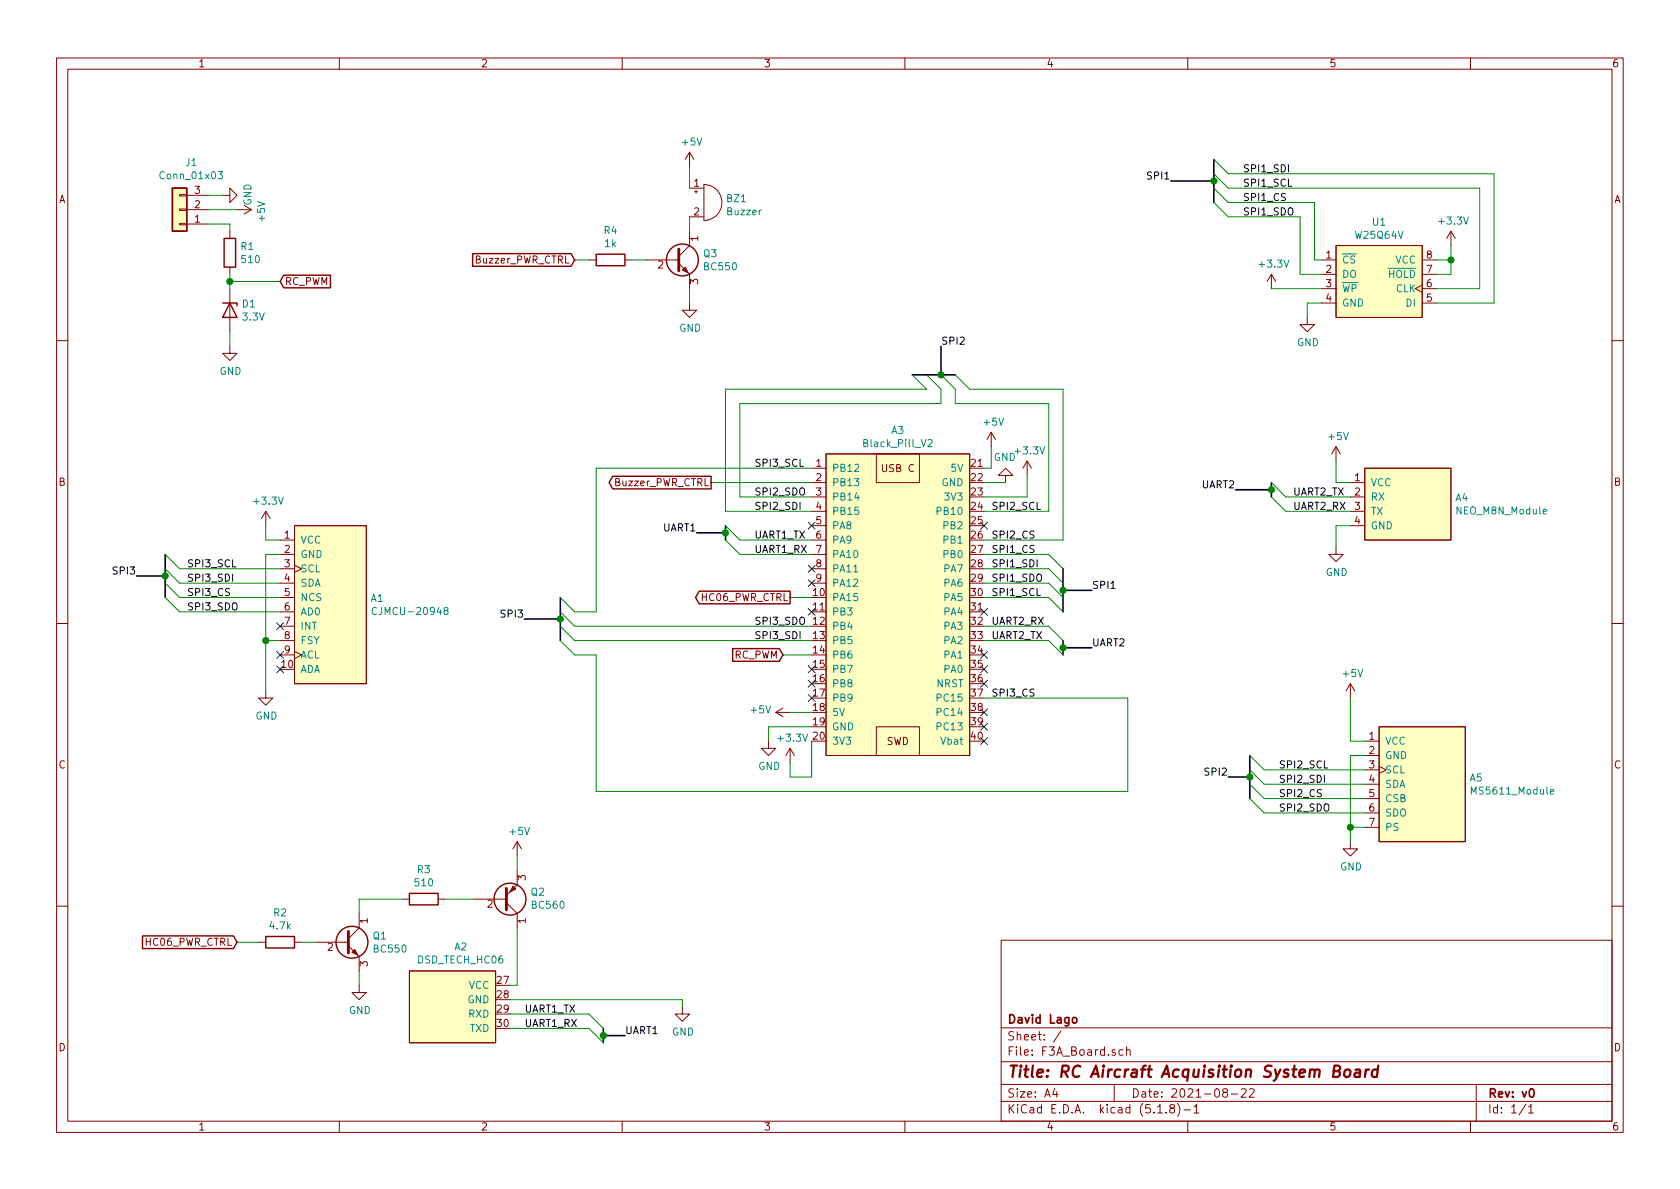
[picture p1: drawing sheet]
EESchema Schematic File Version 4
EELAYER 30 0
EELAYER END
$Descr A4 11693 8268
encoding utf-8
Sheet 1 1
Title "RC Aircraft Acquisition System Board"
Date "2021-08-22"
Rev "v0"
Comp "David Lago"
Comment1 ""
Comment2 ""
Comment3 ""
Comment4 ""
$EndDescr
$Comp
L F3A_Modules:Black_Pill_V2 A3
U 1 1
P 6250 4150
F 0 "A3" H 6250 5315 50  0000 C CNN
F 1 "Black_Pill_V2" H 6250 5224 50  0000 C CNN
F 2 "F3A_Modules:Black_Pill_V2" H 6250 4750 50  0001 C CNN
F 3 "" H 6250 4750 50  0001 C CNN
	1    6250 4150
	1    0    0    -1  
$EndComp
$Comp
L F3A_Modules:CJMCU-20948 A1
U 1 1
P 2300 4200
F 0 "A1" H 2578 4246 50  0000 L CNN
F 1 "CJMCU-20948" H 2578 4155 50  0000 L CNN
F 2 "F3A_Modules:CJMCU_20948" H 2300 4350 50  0001 C CNN
F 3 "" H 2300 4350 50  0001 C CNN
	1    2300 4200
	1    0    0    -1  
$EndComp
$Comp
L F3A_Modules:MS5611_Module A5
U 1 1
P 9900 5450
F 0 "A5" H 10228 5496 50  0000 L CNN
F 1 "MS5611_Module" H 10228 5405 50  0000 L CNN
F 2 "F3A_Modules:MS5611_Module" H 9900 5450 50  0001 C CNN
F 3 "" H 9900 5450 50  0001 C CNN
	1    9900 5450
	1    0    0    -1  
$EndComp
$Comp
L F3A_Modules:NEO_M8N_Module A4
U 1 1
P 9800 3500
F 0 "A4" H 10128 3546 50  0000 L CNN
F 1 "NEO_M8N_Module" H 10128 3455 50  0000 L CNN
F 2 "F3A_Modules:NEO_M8N_Module" H 9800 3500 50  0001 C CNN
F 3 "" H 9800 3500 50  0001 C CNN
	1    9800 3500
	1    0    0    -1  
$EndComp
$Comp
L F3A_Modules:W25Q64V U1
U 1 1
P 9600 1900
F 0 "U1" H 9600 2265 50  0000 C CNN
F 1 "W25Q64V" H 9600 2174 50  0000 C CNN
F 2 "Package_DIP:DIP-8_W7.62mm" H 9600 1900 50  0001 C CNN
F 3 "" H 9600 1900 50  0001 C CNN
	1    9600 1900
	1    0    0    -1  
$EndComp
$Comp
L power:+3.3V #PWR016
U 1 1
P 7150 3300
F 0 "#PWR016" H 7150 3150 50  0001 C CNN
F 1 "+3.3V" H 7165 3473 50  0000 C CNN
F 2 "" H 7150 3300 50  0001 C CNN
F 3 "" H 7150 3300 50  0001 C CNN
	1    7150 3300
	1    0    0    -1  
$EndComp
$Comp
L power:GND #PWR011
U 1 1
P 5350 5150
F 0 "#PWR011" H 5350 4900 50  0001 C CNN
F 1 "GND" H 5355 4977 50  0000 C CNN
F 2 "" H 5350 5150 50  0001 C CNN
F 3 "" H 5350 5150 50  0001 C CNN
	1    5350 5150
	1    0    0    -1  
$EndComp
$Comp
L power:+3.3V #PWR023
U 1 1
P 10100 1700
F 0 "#PWR023" H 10100 1550 50  0001 C CNN
F 1 "+3.3V" H 10115 1873 50  0000 C CNN
F 2 "" H 10100 1700 50  0001 C CNN
F 3 "" H 10100 1700 50  0001 C CNN
	1    10100 1700
	1    0    0    -1  
$EndComp
$Comp
L power:GND #PWR018
U 1 1
P 9100 2200
F 0 "#PWR018" H 9100 1950 50  0001 C CNN
F 1 "GND" H 9105 2027 50  0000 C CNN
F 2 "" H 9100 2200 50  0001 C CNN
F 3 "" H 9100 2200 50  0001 C CNN
	1    9100 2200
	1    0    0    -1  
$EndComp
Wire Wire Line
	10000 1800 10100 1800
Wire Wire Line
	9100 2200 9100 2100
Wire Wire Line
	9100 2100 9200 2100
$Comp
L power:+3.3V #PWR04
U 1 1
P 1850 3650
F 0 "#PWR04" H 1850 3500 50  0001 C CNN
F 1 "+3.3V" H 1865 3823 50  0000 C CNN
F 2 "" H 1850 3650 50  0001 C CNN
F 3 "" H 1850 3650 50  0001 C CNN
	1    1850 3650
	1    0    0    -1  
$EndComp
$Comp
L power:GND #PWR05
U 1 1
P 1850 4800
F 0 "#PWR05" H 1850 4550 50  0001 C CNN
F 1 "GND" H 1855 4627 50  0000 C CNN
F 2 "" H 1850 4800 50  0001 C CNN
F 3 "" H 1850 4800 50  0001 C CNN
	1    1850 4800
	1    0    0    -1  
$EndComp
Wire Wire Line
	1850 3650 1850 3750
Wire Wire Line
	1850 3750 1950 3750
$Comp
L power:GND #PWR06
U 1 1
P 2500 6850
F 0 "#PWR06" H 2500 6600 50  0001 C CNN
F 1 "GND" H 2505 6677 50  0000 C CNN
F 2 "" H 2500 6850 50  0001 C CNN
F 3 "" H 2500 6850 50  0001 C CNN
	1    2500 6850
	1    0    0    -1  
$EndComp
Wire Wire Line
	2100 6550 2200 6550
$Comp
L power:GND #PWR020
U 1 1
P 9300 3800
F 0 "#PWR020" H 9300 3550 50  0001 C CNN
F 1 "GND" H 9305 3627 50  0000 C CNN
F 2 "" H 9300 3800 50  0001 C CNN
F 3 "" H 9300 3800 50  0001 C CNN
	1    9300 3800
	1    0    0    -1  
$EndComp
Wire Wire Line
	9300 3200 9300 3350
Wire Wire Line
	9300 3350 9400 3350
Wire Wire Line
	9400 3650 9300 3650
Wire Wire Line
	9300 3650 9300 3800
$Comp
L power:GND #PWR022
U 1 1
P 9400 5850
F 0 "#PWR022" H 9400 5600 50  0001 C CNN
F 1 "GND" H 9405 5677 50  0000 C CNN
F 2 "" H 9400 5850 50  0001 C CNN
F 3 "" H 9400 5850 50  0001 C CNN
	1    9400 5850
	1    0    0    -1  
$EndComp
Wire Wire Line
	9500 5150 9400 5150
Wire Wire Line
	10000 1900 10100 1900
Wire Wire Line
	10100 1900 10100 1800
Wire Wire Line
	10100 1700 10100 1800
Connection ~ 10100 1800
$Comp
L power:+3.3V #PWR017
U 1 1
P 8850 2000
F 0 "#PWR017" H 8850 1850 50  0001 C CNN
F 1 "+3.3V" H 8865 2173 50  0000 C CNN
F 2 "" H 8850 2000 50  0001 C CNN
F 3 "" H 8850 2000 50  0001 C CNN
	1    8850 2000
	1    0    0    -1  
$EndComp
Wire Wire Line
	9200 2000 8850 2000
Entry Wire Line
	7300 4050 7400 4150
Entry Wire Line
	7300 4150 7400 4250
Entry Wire Line
	7300 3950 7400 4050
Entry Wire Line
	7300 3850 7400 3950
Entry Wire Line
	8450 1100 8550 1200
Entry Wire Line
	8450 1200 8550 1300
Entry Wire Line
	8450 1300 8550 1400
Entry Wire Line
	8450 1400 8550 1500
Connection ~ 8450 1250
Wire Wire Line
	9200 1800 9150 1800
Wire Wire Line
	10300 2000 10000 2000
Wire Wire Line
	6850 3850 7300 3850
Wire Wire Line
	6850 3950 7300 3950
Wire Wire Line
	6850 4050 7300 4050
Wire Wire Line
	6850 4150 7300 4150
Text Label 7600 4100 0    50   ~ 0
SPI1
Text Label 8150 1250 2    50   ~ 0
SPI1
Wire Bus Line
	8150 1250 8450 1250
Wire Bus Line
	7600 4100 7400 4100
Connection ~ 7400 4100
Wire Wire Line
	8550 1500 9050 1500
Text Label 8650 1300 0    50   ~ 0
SPI1_SCL
Wire Wire Line
	9050 1900 9200 1900
Wire Wire Line
	8550 1400 9150 1400
Wire Wire Line
	10000 2100 10400 2100
Wire Wire Line
	8550 1200 10400 1200
Wire Wire Line
	8550 1300 10300 1300
Wire Wire Line
	9050 1900 9050 1500
Wire Wire Line
	9150 1400 9150 1800
Wire Wire Line
	10300 1300 10300 2000
Wire Wire Line
	10400 1200 10400 2100
Text Label 8650 1400 0    50   ~ 0
SPI1_CS
Text Label 8650 1500 0    50   ~ 0
SPI1_SDO
Text Label 8650 1200 0    50   ~ 0
SPI1_SDI
Text Label 6900 4150 0    50   ~ 0
SPI1_SCL
Text Label 6900 4050 0    50   ~ 0
SPI1_SDO
Text Label 6900 3950 0    50   ~ 0
SPI1_SDI
Text Label 6900 3850 0    50   ~ 0
SPI1_CS
Text Label 6900 3750 0    50   ~ 0
SPI2_CS
Text Label 6900 3550 0    50   ~ 0
SPI2_SCL
Wire Wire Line
	5650 3450 5150 3450
Text Label 5250 3450 0    50   ~ 0
SPI2_SDO
Text Label 5250 3550 0    50   ~ 0
SPI2_SDI
Wire Bus Line
	6550 2600 6550 2400
Text Label 6550 2400 0    50   ~ 0
SPI2
Wire Wire Line
	9500 5250 9400 5250
Wire Wire Line
	9400 5250 9400 5750
Wire Wire Line
	9500 5750 9400 5750
Connection ~ 9400 5750
Wire Wire Line
	9400 5750 9400 5850
Text Label 8900 5350 0    50   ~ 0
SPI2_SCL
Text Label 8900 5450 0    50   ~ 0
SPI2_SDI
Text Label 8900 5650 0    50   ~ 0
SPI2_SDO
Text Label 8900 5550 0    50   ~ 0
SPI2_CS
Entry Wire Line
	8700 5250 8800 5350
Entry Wire Line
	8700 5350 8800 5450
Entry Wire Line
	8700 5450 8800 5550
Entry Wire Line
	8700 5550 8800 5650
Wire Wire Line
	8800 5350 9500 5350
Wire Wire Line
	8800 5450 9500 5450
Wire Wire Line
	8800 5550 9500 5550
Wire Wire Line
	8800 5650 9500 5650
Wire Bus Line
	8700 5400 8550 5400
Connection ~ 8700 5400
Text Label 8550 5400 2    50   ~ 0
SPI2
Entry Wire Line
	6350 2600 6450 2700
Entry Wire Line
	6450 2600 6550 2700
Entry Wire Line
	6550 2600 6650 2700
Entry Wire Line
	6650 2600 6750 2700
Wire Bus Line
	6550 2600 6650 2600
Connection ~ 6550 2600
Wire Wire Line
	5050 3550 5650 3550
Wire Wire Line
	6550 2700 6550 2800
Wire Wire Line
	6550 2800 5150 2800
Wire Wire Line
	6850 3550 7300 3550
Wire Wire Line
	7300 3550 7300 2800
Wire Wire Line
	7300 2800 6650 2800
Wire Wire Line
	6650 2800 6650 2700
Wire Wire Line
	6850 3750 7400 3750
Wire Wire Line
	7400 3750 7400 2700
Wire Wire Line
	5050 2700 5050 3550
Wire Wire Line
	5150 2800 5150 3450
Wire Wire Line
	6750 2700 7400 2700
Wire Wire Line
	5050 2700 6450 2700
Text Label 5250 4450 0    50   ~ 0
SPI3_SDI
Text Label 5250 4350 0    50   ~ 0
SPI3_SDO
Text Label 6900 4850 0    50   ~ 0
SPI3_CS
Text Label 5250 3250 0    50   ~ 0
SPI3_SCL
Wire Wire Line
	6850 4350 7300 4350
Wire Wire Line
	6850 4450 7300 4450
Text Label 6900 4450 0    50   ~ 0
UART2_TX
Text Label 6900 4350 0    50   ~ 0
UART2_RX
Entry Wire Line
	7300 4350 7400 4450
Entry Wire Line
	7300 4450 7400 4550
Wire Bus Line
	7400 4450 7400 4500
Wire Bus Line
	7400 4500 7600 4500
Connection ~ 7400 4500
Wire Bus Line
	7400 4500 7400 4550
Text Label 7600 4500 0    50   ~ 0
UART2
Wire Wire Line
	9400 3450 8950 3450
Wire Wire Line
	9400 3550 8950 3550
Text Label 9000 3450 0    50   ~ 0
UART2_TX
Text Label 9000 3550 0    50   ~ 0
UART2_RX
Entry Wire Line
	8850 3350 8950 3450
Entry Wire Line
	8850 3450 8950 3550
Wire Bus Line
	8850 3350 8850 3400
Wire Bus Line
	8850 3400 8600 3400
Connection ~ 8850 3400
Wire Bus Line
	8850 3400 8850 3450
Text Label 8600 3400 2    50   ~ 0
UART2
Wire Wire Line
	5650 3850 5150 3850
Wire Wire Line
	5650 3750 5150 3750
Text Label 5250 3850 0    50   ~ 0
UART1_RX
Text Label 5250 3750 0    50   ~ 0
UART1_TX
Entry Wire Line
	5050 3650 5150 3750
Entry Wire Line
	5050 3750 5150 3850
Wire Bus Line
	5050 3650 5050 3700
Wire Bus Line
	5050 3700 4850 3700
Connection ~ 5050 3700
Wire Bus Line
	5050 3700 5050 3750
Text Label 4850 3700 2    50   ~ 0
UART1
Wire Wire Line
	3550 7050 4100 7050
Wire Wire Line
	3550 7150 4100 7150
Text Label 3650 7050 0    50   ~ 0
UART1_TX
Text Label 3650 7150 0    50   ~ 0
UART1_RX
Entry Wire Line
	4100 7050 4200 7150
Entry Wire Line
	4100 7150 4200 7250
Wire Bus Line
	4200 7150 4200 7200
Wire Bus Line
	4200 7200 4350 7200
Connection ~ 4200 7200
Wire Bus Line
	4200 7200 4200 7250
Text Label 4350 7200 0    50   ~ 0
UART1
Entry Wire Line
	3900 4250 4000 4350
Entry Wire Line
	3900 4350 4000 4450
Entry Wire Line
	3900 4450 4000 4550
Entry Wire Line
	3900 4150 4000 4250
Wire Wire Line
	4150 3250 4150 4250
Wire Wire Line
	4150 4550 4150 5500
Wire Wire Line
	7850 5500 7850 4850
Wire Wire Line
	7850 4850 6850 4850
Wire Bus Line
	3900 4300 3650 4300
Connection ~ 3900 4300
Text Label 3650 4300 2    50   ~ 0
SPI3
Wire Wire Line
	1950 4450 1850 4450
Wire Wire Line
	1850 4450 1850 4800
Wire Wire Line
	1950 3850 1850 3850
Wire Wire Line
	1850 3850 1850 4450
Connection ~ 1850 4450
Wire Wire Line
	1950 3950 1250 3950
Wire Wire Line
	1950 4050 1250 4050
Wire Wire Line
	1950 4150 1250 4150
Wire Wire Line
	1950 4250 1250 4250
Text Label 1300 3950 0    50   ~ 0
SPI3_SCL
Text Label 1300 4050 0    50   ~ 0
SPI3_SDI
Text Label 1300 4150 0    50   ~ 0
SPI3_CS
Text Label 1300 4250 0    50   ~ 0
SPI3_SDO
Entry Wire Line
	1150 3850 1250 3950
Entry Wire Line
	1150 3950 1250 4050
Entry Wire Line
	1150 4050 1250 4150
Entry Wire Line
	1150 4150 1250 4250
Wire Bus Line
	1150 4000 950  4000
Connection ~ 1150 4000
Text Label 950  4000 2    50   ~ 0
SPI3
Wire Wire Line
	7150 3450 7150 3300
Wire Wire Line
	6850 3450 7150 3450
$Comp
L power:GND #PWR015
U 1 1
P 7000 3350
F 0 "#PWR015" H 7000 3100 50  0001 C CNN
F 1 "GND" H 7005 3177 50  0000 C CNN
F 2 "" H 7000 3350 50  0001 C CNN
F 3 "" H 7000 3350 50  0001 C CNN
	1    7000 3350
	-1   0    0    1   
$EndComp
Wire Wire Line
	6850 3350 7000 3350
Wire Wire Line
	5350 5050 5350 5150
Wire Wire Line
	5350 5050 5650 5050
$Comp
L power:+3.3V #PWR013
U 1 1
P 5500 5300
F 0 "#PWR013" H 5500 5150 50  0001 C CNN
F 1 "+3.3V" H 5515 5473 50  0000 C CNN
F 2 "" H 5500 5300 50  0001 C CNN
F 3 "" H 5500 5300 50  0001 C CNN
	1    5500 5300
	1    0    0    -1  
$EndComp
Wire Wire Line
	5650 5150 5650 5400
Wire Wire Line
	5650 5400 5500 5400
Wire Wire Line
	5500 5400 5500 5300
$Comp
L power:GND #PWR01
U 1 1
P 1550 1350
F 0 "#PWR01" H 1550 1100 50  0001 C CNN
F 1 "GND" H 1555 1177 50  0000 C CNN
F 2 "" H 1550 1350 50  0001 C CNN
F 3 "" H 1550 1350 50  0001 C CNN
	1    1550 1350
	0    -1   -1   0   
$EndComp
$Comp
L Connector_Generic:Conn_01x03 J1
U 1 1
P 1250 1450
F 0 "J1" H 1168 1125 50  0000 C CNN
F 1 "Conn_01x03" H 1168 1216 50  0000 C CNN
F 2 "Connector_JST:JST_XH_S3B-XH-A-1_1x03_P2.50mm_Horizontal" H 1250 1450 50  0001 C CNN
F 3 "~" H 1250 1450 50  0001 C CNN
	1    1250 1450
	-1   0    0    1   
$EndComp
$Comp
L Device:D_Zener D1
U 1 1
P 1600 2150
F 0 "D1" V 1554 2230 50  0000 L CNN
F 1 "3.3V" V 1645 2230 50  0000 L CNN
F 2 "Diode_THT:D_DO-35_SOD27_P7.62mm_Horizontal" H 1600 2150 50  0001 C CNN
F 3 "~" H 1600 2150 50  0001 C CNN
	1    1600 2150
	0    1    1    0   
$EndComp
$Comp
L Device:R R1
U 1 1
P 1600 1750
F 0 "R1" H 1670 1796 50  0000 L CNN
F 1 "510" H 1670 1705 50  0000 L CNN
F 2 "Resistor_THT:R_Axial_DIN0204_L3.6mm_D1.6mm_P7.62mm_Horizontal" V 1530 1750 50  0001 C CNN
F 3 "~" H 1600 1750 50  0001 C CNN
	1    1600 1750
	1    0    0    -1  
$EndComp
Wire Wire Line
	1450 1450 1650 1450
$Comp
L power:GND #PWR02
U 1 1
P 1600 2400
F 0 "#PWR02" H 1600 2150 50  0001 C CNN
F 1 "GND" H 1605 2227 50  0000 C CNN
F 2 "" H 1600 2400 50  0001 C CNN
F 3 "" H 1600 2400 50  0001 C CNN
	1    1600 2400
	1    0    0    -1  
$EndComp
Wire Wire Line
	1600 2300 1600 2400
Wire Wire Line
	1600 1550 1600 1600
Wire Wire Line
	1600 1900 1600 1950
Wire Wire Line
	1600 1950 1950 1950
Connection ~ 1600 1950
Wire Wire Line
	1600 1950 1600 2000
Text GLabel 1950 1950 2    50   Input ~ 0
RC_PWM
Text GLabel 5450 4550 0    50   Input ~ 0
RC_PWM
$Comp
L Device:Buzzer BZ1
U 1 1
P 4900 1400
F 0 "BZ1" H 5052 1429 50  0000 L CNN
F 1 "Buzzer" H 5052 1338 50  0000 L CNN
F 2 "Buzzer_Beeper:Buzzer_12x9.5RM7.6" V 4875 1500 50  0001 C CNN
F 3 "~" V 4875 1500 50  0001 C CNN
	1    4900 1400
	1    0    0    -1  
$EndComp
Wire Wire Line
	1450 1350 1550 1350
Wire Wire Line
	1450 1550 1600 1550
$Comp
L power:+5V #PWR03
U 1 1
P 1650 1450
F 0 "#PWR03" H 1650 1300 50  0001 C CNN
F 1 "+5V" H 1665 1623 50  0000 C CNN
F 2 "" H 1650 1450 50  0001 C CNN
F 3 "" H 1650 1450 50  0001 C CNN
	1    1650 1450
	0    1    1    0   
$EndComp
$Comp
L power:+5V #PWR012
U 1 1
P 5500 4950
F 0 "#PWR012" H 5500 4800 50  0001 C CNN
F 1 "+5V" V 5515 5078 50  0000 L CNN
F 2 "" H 5500 4950 50  0001 C CNN
F 3 "" H 5500 4950 50  0001 C CNN
	1    5500 4950
	0    -1   -1   0   
$EndComp
$Comp
L power:+5V #PWR014
U 1 1
P 6900 3100
F 0 "#PWR014" H 6900 2950 50  0001 C CNN
F 1 "+5V" H 6915 3273 50  0000 C CNN
F 2 "" H 6900 3100 50  0001 C CNN
F 3 "" H 6900 3100 50  0001 C CNN
	1    6900 3100
	1    0    0    -1  
$EndComp
Wire Wire Line
	6900 3100 6900 3250
Wire Wire Line
	6900 3250 6850 3250
Wire Wire Line
	5500 4950 5650 4950
$Comp
L power:+5V #PWR021
U 1 1
P 9400 4850
F 0 "#PWR021" H 9400 4700 50  0001 C CNN
F 1 "+5V" H 9415 5023 50  0000 C CNN
F 2 "" H 9400 4850 50  0001 C CNN
F 3 "" H 9400 4850 50  0001 C CNN
	1    9400 4850
	1    0    0    -1  
$EndComp
Wire Wire Line
	9400 4850 9400 5150
$Comp
L power:+5V #PWR019
U 1 1
P 9300 3200
F 0 "#PWR019" H 9300 3050 50  0001 C CNN
F 1 "+5V" H 9315 3373 50  0000 C CNN
F 2 "" H 9300 3200 50  0001 C CNN
F 3 "" H 9300 3200 50  0001 C CNN
	1    9300 3200
	1    0    0    -1  
$EndComp
$Comp
L power:+5V #PWR07
U 1 1
P 3600 5950
F 0 "#PWR07" H 3600 5800 50  0001 C CNN
F 1 "+5V" H 3615 6123 50  0000 C CNN
F 2 "" H 3600 5950 50  0001 C CNN
F 3 "" H 3600 5950 50  0001 C CNN
	1    3600 5950
	1    0    0    -1  
$EndComp
$Comp
L F3A_Modules:DSD_TECH_HC06 A2
U 1 1
P 3150 7000
F 0 "A2" H 3092 6585 50  0000 C CNN
F 1 "DSD_TECH_HC06" H 3092 6676 50  0000 C CNN
F 2 "F3A_Modules:DSD_TECH_HC06" H 3150 7000 50  0001 C CNN
F 3 "" H 3150 7000 50  0001 C CNN
	1    3150 7000
	-1   0    0    1   
$EndComp
Wire Wire Line
	2500 6750 2500 6850
$Comp
L Transistor_BJT:BC550 Q1
U 1 1
P 2400 6550
F 0 "Q1" H 2591 6596 50  0000 L CNN
F 1 "BC550" H 2591 6505 50  0000 L CNN
F 2 "Package_TO_SOT_THT:TO-92S_Wide" H 2600 6475 50  0001 L CIN
F 3 "https://www.onsemi.com/pub/Collateral/BC550-D.pdf" H 2400 6550 50  0001 L CNN
	1    2400 6550
	1    0    0    -1  
$EndComp
Text GLabel 5500 4150 0    50   Output ~ 0
HC06_PWR_CTRL
Wire Wire Line
	5500 4150 5650 4150
Text GLabel 1650 6550 0    50   Input ~ 0
HC06_PWR_CTRL
Wire Wire Line
	1650 6550 1800 6550
$Comp
L Transistor_BJT:BC550 Q3
U 1 1
P 4700 1800
F 0 "Q3" H 4891 1846 50  0000 L CNN
F 1 "BC550" H 4891 1755 50  0000 L CNN
F 2 "Package_TO_SOT_THT:TO-92S_Wide" H 4900 1725 50  0001 L CIN
F 3 "https://www.onsemi.com/pub/Collateral/BC550-D.pdf" H 4700 1800 50  0001 L CNN
	1    4700 1800
	1    0    0    -1  
$EndComp
Wire Wire Line
	4800 1500 4800 1600
$Comp
L power:+5V #PWR09
U 1 1
P 4800 1150
F 0 "#PWR09" H 4800 1000 50  0001 C CNN
F 1 "+5V" H 4815 1323 50  0000 C CNN
F 2 "" H 4800 1150 50  0001 C CNN
F 3 "" H 4800 1150 50  0001 C CNN
	1    4800 1150
	1    0    0    -1  
$EndComp
Wire Wire Line
	4800 1300 4800 1150
$Comp
L power:GND #PWR010
U 1 1
P 4800 2100
F 0 "#PWR010" H 4800 1850 50  0001 C CNN
F 1 "GND" H 4805 1927 50  0000 C CNN
F 2 "" H 4800 2100 50  0001 C CNN
F 3 "" H 4800 2100 50  0001 C CNN
	1    4800 2100
	1    0    0    -1  
$EndComp
Wire Wire Line
	4800 2000 4800 2100
Wire Wire Line
	5650 3350 4950 3350
Text GLabel 4000 1800 0    50   Input ~ 0
Buzzer_PWR_CTRL
Wire Wire Line
	4000 4250 4150 4250
Wire Wire Line
	4000 4350 5650 4350
Wire Wire Line
	4000 4450 5650 4450
Wire Wire Line
	4000 4550 4150 4550
Wire Wire Line
	4150 3250 5650 3250
Wire Wire Line
	4150 5500 7850 5500
Wire Wire Line
	5650 4550 5450 4550
$Comp
L Transistor_BJT:BC560 Q2
U 1 1
P 3500 6250
F 0 "Q2" H 3691 6204 50  0000 L CNN
F 1 "BC560" H 3691 6295 50  0000 L CNN
F 2 "Package_TO_SOT_THT:TO-92S_Wide" H 3700 6175 50  0001 L CIN
F 3 "https://www.onsemi.com/pub/Collateral/BC556BTA-D.pdf" H 3500 6250 50  0001 L CNN
	1    3500 6250
	1    0    0    1   
$EndComp
Wire Wire Line
	3600 5950 3600 6050
Wire Wire Line
	2500 6250 2500 6350
Wire Wire Line
	3600 6450 3600 6850
Wire Wire Line
	3600 6850 3550 6850
$Comp
L power:GND #PWR08
U 1 1
P 4750 7000
F 0 "#PWR08" H 4750 6750 50  0001 C CNN
F 1 "GND" H 4755 6827 50  0000 C CNN
F 2 "" H 4750 7000 50  0001 C CNN
F 3 "" H 4750 7000 50  0001 C CNN
	1    4750 7000
	1    0    0    -1  
$EndComp
Wire Wire Line
	4750 6950 4750 7000
Wire Wire Line
	3550 6950 4750 6950
NoConn ~ 6850 3650
NoConn ~ 6850 4250
NoConn ~ 6850 4550
NoConn ~ 6850 4650
NoConn ~ 6850 4750
NoConn ~ 6850 4950
NoConn ~ 6850 5050
NoConn ~ 6850 5150
NoConn ~ 5650 4850
NoConn ~ 5650 4750
NoConn ~ 5650 4650
NoConn ~ 5650 4250
NoConn ~ 5650 4050
NoConn ~ 5650 3950
NoConn ~ 5650 3650
Wire Wire Line
	3300 6250 3100 6250
Wire Wire Line
	2500 6250 2800 6250
$Comp
L Device:R R3
U 1 1
P 2950 6250
F 0 "R3" V 2743 6250 50  0000 C CNN
F 1 "510" V 2834 6250 50  0000 C CNN
F 2 "Resistor_THT:R_Axial_DIN0204_L3.6mm_D1.6mm_P7.62mm_Horizontal" V 2880 6250 50  0001 C CNN
F 3 "~" H 2950 6250 50  0001 C CNN
	1    2950 6250
	0    1    1    0   
$EndComp
NoConn ~ 1950 4350
NoConn ~ 1950 4550
NoConn ~ 1950 4650
Text GLabel 4950 3350 0    50   Output ~ 0
Buzzer_PWR_CTRL
$Comp
L Device:R R4
U 1 1
P 4250 1800
F 0 "R4" V 4043 1800 50  0000 C CNN
F 1 "1k" V 4134 1800 50  0000 C CNN
F 2 "" V 4180 1800 50  0001 C CNN
F 3 "~" H 4250 1800 50  0001 C CNN
	1    4250 1800
	0    1    1    0   
$EndComp
Wire Wire Line
	4400 1800 4500 1800
Wire Wire Line
	4100 1800 4000 1800
Wire Bus Line
	6350 2600 6550 2600
Wire Bus Line
	8450 1100 8450 1250
Wire Bus Line
	8450 1250 8450 1400
Wire Bus Line
	7400 3950 7400 4100
Wire Bus Line
	7400 4100 7400 4250
Wire Bus Line
	8700 5250 8700 5400
Wire Bus Line
	8700 5400 8700 5550
Wire Bus Line
	3900 4150 3900 4300
Wire Bus Line
	3900 4300 3900 4450
Wire Bus Line
	1150 3850 1150 4000
Wire Bus Line
	1150 4000 1150 4150
$Comp
L Device:R R2
U 1 1
P 1950 6550
F 0 "R2" V 1743 6550 50  0000 C CNN
F 1 "4.7k" V 1834 6550 50  0000 C CNN
F 2 "" V 1880 6550 50  0001 C CNN
F 3 "~" H 1950 6550 50  0001 C CNN
	1    1950 6550
	0    1    1    0   
$EndComp
$EndSCHEMATC
